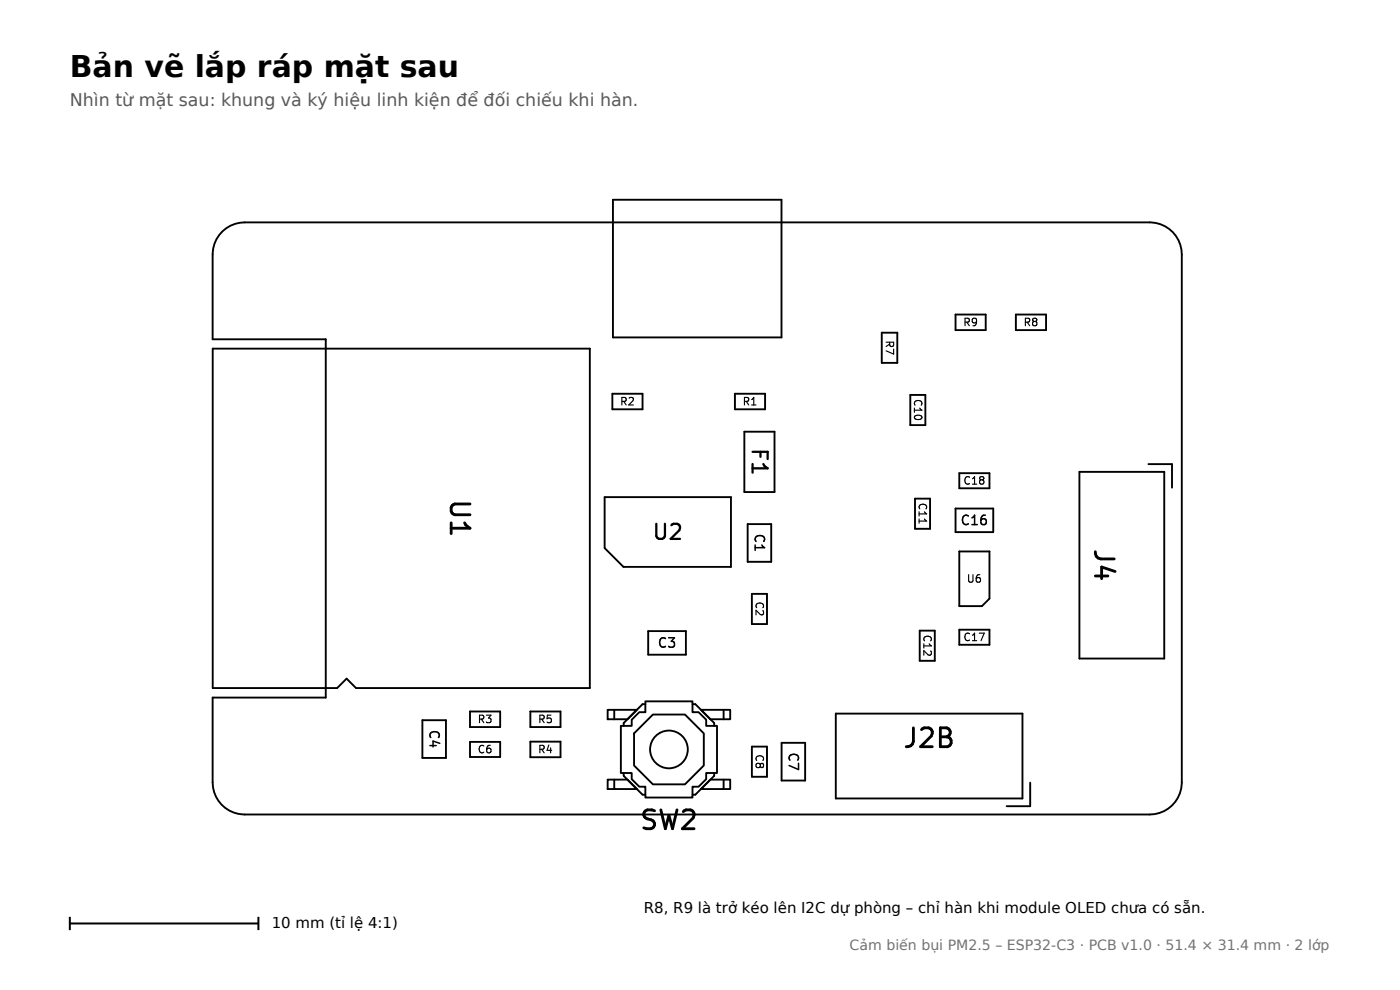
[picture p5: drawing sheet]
<svg xmlns="http://www.w3.org/2000/svg" width="297mm" height="210mm" viewBox="0 0 297 210" stroke-linecap="round" stroke-linejoin="round" font-family="sans-serif">
<path d="M195 110.1v.9" fill="none" stroke="#000" stroke-width=".24"/>
<g fill="none" stroke="#000" stroke-width=".4">
<path d="M47.2 49.1a6.8 6.8 0 0 1 4.7-1.9h192a6.8 6.8 0 0 1 6.8 6.8v112a6.8 6.8 0 0 1-6.8 6.8h-192a6.8 6.8 0 0 1-6.8-6.8v-18h24v-76h-24v-18a6.8 6.8 0 0 1 2.1-4.9zM130 42.4h35.8v29.2h-35.8zM45.1 74h80v72h-49.6l-2-2-2 2h-26.4zM187.1 70.6h3.3v6.4h-3.3zM202.7 66.7h6.4v3.3h-6.4zM215.5 66.7h6.4v3.3h-6.4zM129.9 83.5h6.4v3.3h-6.4zM155.9 83.5h6.4v3.3h-6.4zM157.9 91.6h6.4v12.8h-6.4zM193.1 83.8h3.2v6.4h-3.2zM243.6 98.5h5v5M128.3 105.5h26.8v14.8h-22.8l-4-4z"/>
<path d="M158.6 111.2h5v8h-5zM194.1 105.8h3.2v6.4h-3.2zM202.7 107.9h8v5h-8zM203.5 100.4h6.4v3.2h-6.4zM203.5 117h6.4v10l-1.6 1.6h-4.8zM229 100.1h18v39.6h-18zM137.5 133.9h8v5h-8zM159.5 126h3.2v6.4h-3.2zM195.1 133.8h3.2v6.4h-3.2zM203.5 133.6h6.4v3.2h-6.4zM89.6 152.8h5v8h-5zM99.7 150.9h6.4v3.3h-6.4z"/>
<path d="M99.7 157.4h6.4v3.2h-6.4zM112.5 150.9h6.4v3.3h-6.4zM112.5 157.3h6.4v3.3h-6.4zM128.9 150.6h6.2l-2 2h-4.2zM130.3 150.6v2M131.7 154h2.3v-1.3l1.6-1.6h1.3v-2.3h10v2.3h1.3l1.6 1.6v1.3h2.3v10h-2.3v1.3l-1.6 1.6h-1.3v2.3h-10v-2.3h-1.3l-1.6-1.6v-1.3h-2.3zM134.5 155.6l4-4h6.8l4 4v6.8l-4 4h-6.8l-4-4zM136.9 149.4h-.6l-4 4v.6M146.9 149.4h.6l4 4v.6M148.7 150.6h6.2v2h-4.2zM153.5 150.6v2M159.5 158.4h3.2v6.4h-3.2z"/>
<path d="M165.8 157.6h5v8h-5zM177.3 151.4h39.6v18h-39.6zM128.9 165.4h4.2l2 2h-6.2zM130.3 165.4v2M132.3 164v.6l4 4h.6M150.7 165.4h4.2v2h-6.2zM151.5 164v.6l-4 4h-.6M153.5 165.4v2M218.5 166v5h-5"/>
<circle cx="141.9" cy="159" r="4"/>
</g>
<path d="M14.8 195.9h40M14.8 194.5v2.8M54.8 194.5v2.8" fill="none" stroke="#000" stroke-width=".42"/>
<text font-size="6.3" x="14.8" y="16.2">Bản vẽ lắp ráp mặt sau</text>
<g font-size="5.6">
<text x="94.6" y="105.5" transform="rotate(90 94.6 105.5)">U1</text>
<text x="231.3" y="116" transform="rotate(90 231.3 116)">J4</text>
<text x="191.2" y="159.5">J2B</text>
<text x="135.3" y="176.9">SW2</text>
</g>
<g font-size="4.5">
<text x="158.8" y="94.7" transform="rotate(90 158.8 94.7)">F1</text>
<text x="138.1" y="115.2">U2</text>
</g>
<text font-size="3.7" fill="#595959" x="14.8" y="22.6">Nhìn từ mặt sau: khung và ký hiệu linh kiện để đối chiếu khi hàn.</text>
<g font-size="3.2">
<text x="57.6" y="196.9">10 mm (tỉ lệ 4:1)</text>
<text x="136.6" y="193.8">R8, R9 là trở kéo lên I2C dự phòng – chỉ hàn khi module OLED chưa có sẵn.</text>
</g>
<text font-size="3" fill="#737373" x="180.2" y="201.5">Cảm biến bụi PM2.5 – ESP32-C3 · PCB v1.0 · 51.4 × 31.4 mm · 2 lớp</text>
<g font-size="2.8">
<text x="159.6" y="112.9" transform="rotate(90 159.6 112.9)">C1</text>
<text x="203.5" y="111.9">C16</text>
<text x="139.3" y="137.9">C3</text>
<text x="90.6" y="154.5" transform="rotate(90 90.6 154.5)">C4</text>
<text x="166.8" y="159.3" transform="rotate(90 166.8 159.3)">C7</text>
</g>
<g font-size="2.2">
<text x="204.1" y="69.5">R9</text>
<text x="216.9" y="69.5">R8</text>
<text x="187.5" y="72" transform="rotate(90 187.5 72)">R7</text>
<text x="131.3" y="86.3">R2</text>
<text x="157.3" y="86.3">R1</text>
<text x="193.5" y="84.4" transform="rotate(90 193.5 84.4)">C10</text>
<text x="194.5" y="106.4" transform="rotate(90 194.5 106.4)">C11</text>
<text x="204.2" y="103.1">C18</text>
<text x="204.9" y="123.9">U6</text>
<text x="159.9" y="127.4" transform="rotate(90 159.9 127.4)">C2</text>
<text x="195.5" y="134.5" transform="rotate(90 195.5 134.5)">C12</text>
<text x="204.2" y="136.3">C17</text>
<text x="101.1" y="153.7">R3</text>
<text x="113.9" y="153.7">R5</text>
<text x="101.1" y="160.1">C6</text>
<text x="113.9" y="160.1">R4</text>
<text x="159.9" y="159.8" transform="rotate(90 159.9 159.8)">C8</text>
</g>
</svg>
